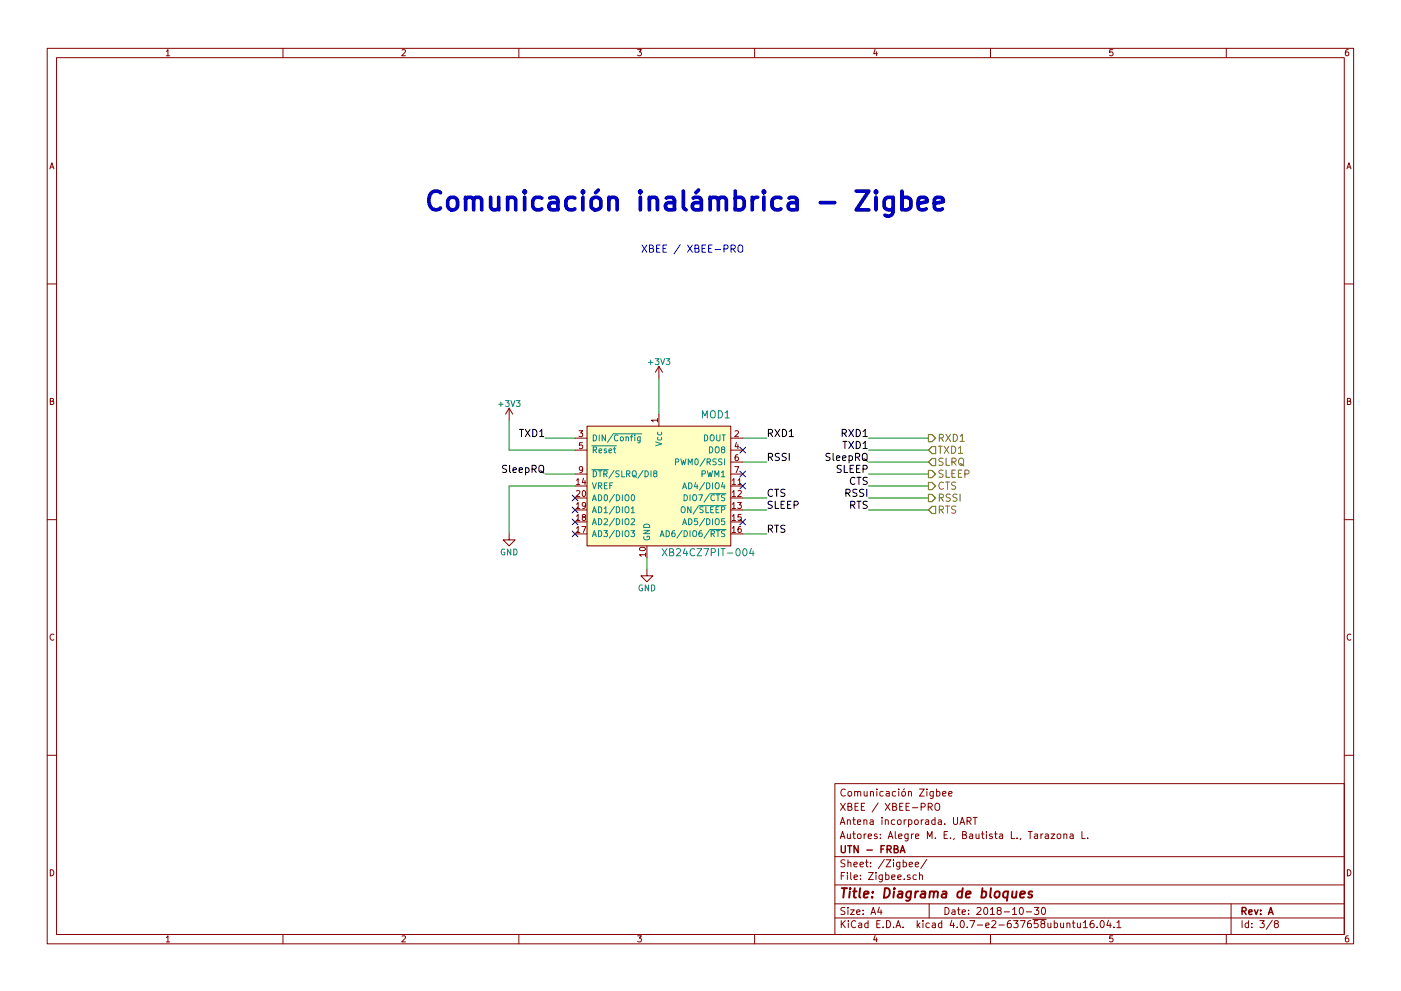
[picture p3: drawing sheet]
EESchema Schematic File Version 2
LIBS:power
LIBS:device
LIBS:switches
LIBS:relays
LIBS:motors
LIBS:transistors
LIBS:conn
LIBS:linear
LIBS:regul
LIBS:74xx
LIBS:cmos4000
LIBS:adc-dac
LIBS:memory
LIBS:xilinx
LIBS:microcontrollers
LIBS:dsp
LIBS:microchip
LIBS:analog_switches
LIBS:motorola
LIBS:texas
LIBS:intel
LIBS:audio
LIBS:interface
LIBS:digital-audio
LIBS:philips
LIBS:display
LIBS:cypress
LIBS:siliconi
LIBS:opto
LIBS:atmel
LIBS:contrib
LIBS:valves
LIBS:dk_RF-Transceiver-Modules
LIBS:acc_mpu6050_gy521_board
LIBS:lpcxpresso_lpc1769_revb
LIBS:gps_em506
LIBS:acc_mpu9250_board
LIBS:pbase-cache
EELAYER 25 0
EELAYER END
$Descr A4 11693 8268
encoding utf-8
Sheet 3 8
Title "Diagrama de bloques "
Date "2018-10-30"
Rev "A"
Comp "UTN - FRBA"
Comment1 "Autores: Alegre M. E., Bautista L., Tarazona L."
Comment2 "Antena incorporada. UART"
Comment3 "XBEE / XBEE-PRO"
Comment4 "Comunicación Zigbee"
$EndDescr
$Comp
L +3V3 #PWR04
U 1 1
P 5500 3150
F 0 "#PWR04" H 5500 3000 50  0001 C CNN
F 1 "+3V3" H 5500 3290 50  0000 C CNN
F 2 "" H 5500 3150 50  0001 C CNN
F 3 "" H 5500 3150 50  0001 C CNN
	1    5500 3150
	1    0    0    -1  
$EndComp
$Comp
L +3V3 #PWR05
U 1 1
P 4250 3500
F 0 "#PWR05" H 4250 3350 50  0001 C CNN
F 1 "+3V3" H 4250 3640 50  0000 C CNN
F 2 "" H 4250 3500 50  0001 C CNN
F 3 "" H 4250 3500 50  0001 C CNN
	1    4250 3500
	1    0    0    -1  
$EndComp
Wire Wire Line
	5500 3450 5500 3150
Wire Wire Line
	4800 3750 4250 3750
Wire Wire Line
	4250 3750 4250 3500
$Comp
L GND #PWR06
U 1 1
P 4250 4450
F 0 "#PWR06" H 4250 4200 50  0001 C CNN
F 1 "GND" H 4250 4300 50  0000 C CNN
F 2 "" H 4250 4450 50  0001 C CNN
F 3 "" H 4250 4450 50  0001 C CNN
	1    4250 4450
	1    0    0    -1  
$EndComp
Wire Wire Line
	4800 4050 4250 4050
Wire Wire Line
	4250 4050 4250 4450
Wire Wire Line
	4800 3650 4550 3650
Wire Wire Line
	4800 3950 4550 3950
Wire Wire Line
	6200 3650 6400 3650
Wire Wire Line
	6200 3850 6400 3850
Wire Wire Line
	6200 4150 6400 4150
Wire Wire Line
	6200 4250 6400 4250
Wire Wire Line
	6200 4450 6400 4450
$Comp
L GND #PWR07
U 1 1
P 5400 4750
F 0 "#PWR07" H 5400 4500 50  0001 C CNN
F 1 "GND" H 5400 4600 50  0000 C CNN
F 2 "" H 5400 4750 50  0001 C CNN
F 3 "" H 5400 4750 50  0001 C CNN
	1    5400 4750
	1    0    0    -1  
$EndComp
Wire Wire Line
	5400 4750 5400 4650
NoConn ~ 6200 3950
NoConn ~ 6200 4050
NoConn ~ 6200 3750
NoConn ~ 4800 4450
NoConn ~ 4800 4350
NoConn ~ 4800 4250
NoConn ~ 4800 4150
Text Label 4550 3650 2    60   ~ 0
TXD1
Text Label 4550 3950 2    60   ~ 0
SleepRQ
Text Label 6400 3650 0    60   ~ 0
RXD1
Text Label 6400 3850 0    60   ~ 0
RSSI
Text Label 6400 4150 0    60   ~ 0
CTS
Text Label 6400 4250 0    60   ~ 0
SLEEP
Text Label 6400 4450 0    60   ~ 0
RTS
NoConn ~ 6200 4350
Wire Wire Line
	7250 3650 7750 3650
Wire Wire Line
	7250 3750 7750 3750
Wire Wire Line
	7250 3850 7750 3850
Wire Wire Line
	7250 3950 7750 3950
Wire Wire Line
	7250 4050 7750 4050
Wire Wire Line
	7250 4150 7750 4150
Wire Wire Line
	7250 4250 7750 4250
Text Label 7250 3650 2    60   ~ 0
RXD1
Text Label 7250 3750 2    60   ~ 0
TXD1
Text Label 7250 3850 2    60   ~ 0
SleepRQ
Text Label 7250 3950 2    60   ~ 0
SLEEP
Text Label 7250 4050 2    60   ~ 0
CTS
Text Label 7250 4150 2    60   ~ 0
RSSI
Text Label 7250 4250 2    60   ~ 0
RTS
Text HLabel 7750 3650 2    60   Output ~ 0
RXD1
Text HLabel 7750 3750 2    60   Input ~ 0
TXD1
Text HLabel 7750 3850 2    60   Input ~ 0
SLRQ
Text HLabel 7750 3950 2    60   Output ~ 0
SLEEP
Text HLabel 7750 4050 2    60   Output ~ 0
CTS
Text HLabel 7750 4150 2    60   Output ~ 0
RSSI
Text HLabel 7750 4250 2    60   Input ~ 0
RTS
$Comp
L XB24CZ7PIT-004 MOD1
U 1 1
P 5600 4250
F 0 "MOD1" H 5850 5050 60  0000 L CNN
F 1 "XB24CZ7PIT-004" H 5518 3898 60  0000 L CNN
F 2 "footprints:xbee_xb24cz7pit_004" H 5800 4450 60  0001 L CNN
F 3 "https://www.digi.com/resources/documentation/digidocs/pdfs/90001500.pdf" H 5800 4550 60  0001 L CNN
F 4 "602-1557-ND" H 5800 4650 60  0001 L CNN "Digi-Key_PN"
F 5 "XB24CZ7PIT-004" H 5800 4750 60  0001 L CNN "MPN"
F 6 "RF/IF and RFID" H 5800 4850 60  0001 L CNN "Category"
F 7 "RF Transceiver Modules" H 5800 4950 60  0001 L CNN "Family"
F 8 "https://www.digi.com/resources/documentation/digidocs/pdfs/90001500.pdf" H 5800 5050 60  0001 L CNN "DK_Datasheet_Link"
F 9 "/product-detail/en/digi-international/XB24CZ7PIT-004/602-1557-ND/5322371" H 5800 5150 60  0001 L CNN "DK_Detail_Page"
F 10 "RF TXRX MOD 802.15.4 TRACE ANT" H 5800 5250 60  0001 L CNN "Description"
F 11 "Digi International" H 5800 5350 60  0001 L CNN "Manufacturer"
F 12 "Active" H 5800 5450 60  0001 L CNN "Status"
	1    5600 4250
	1    0    0    -1  
$EndComp
Text Notes 3550 1750 0    157  ~ 31
Comunicación inalámbrica - Zigbee
Text Notes 5350 2100 0    60   ~ 0
XBEE / XBEE-PRO
$EndSCHEMATC
